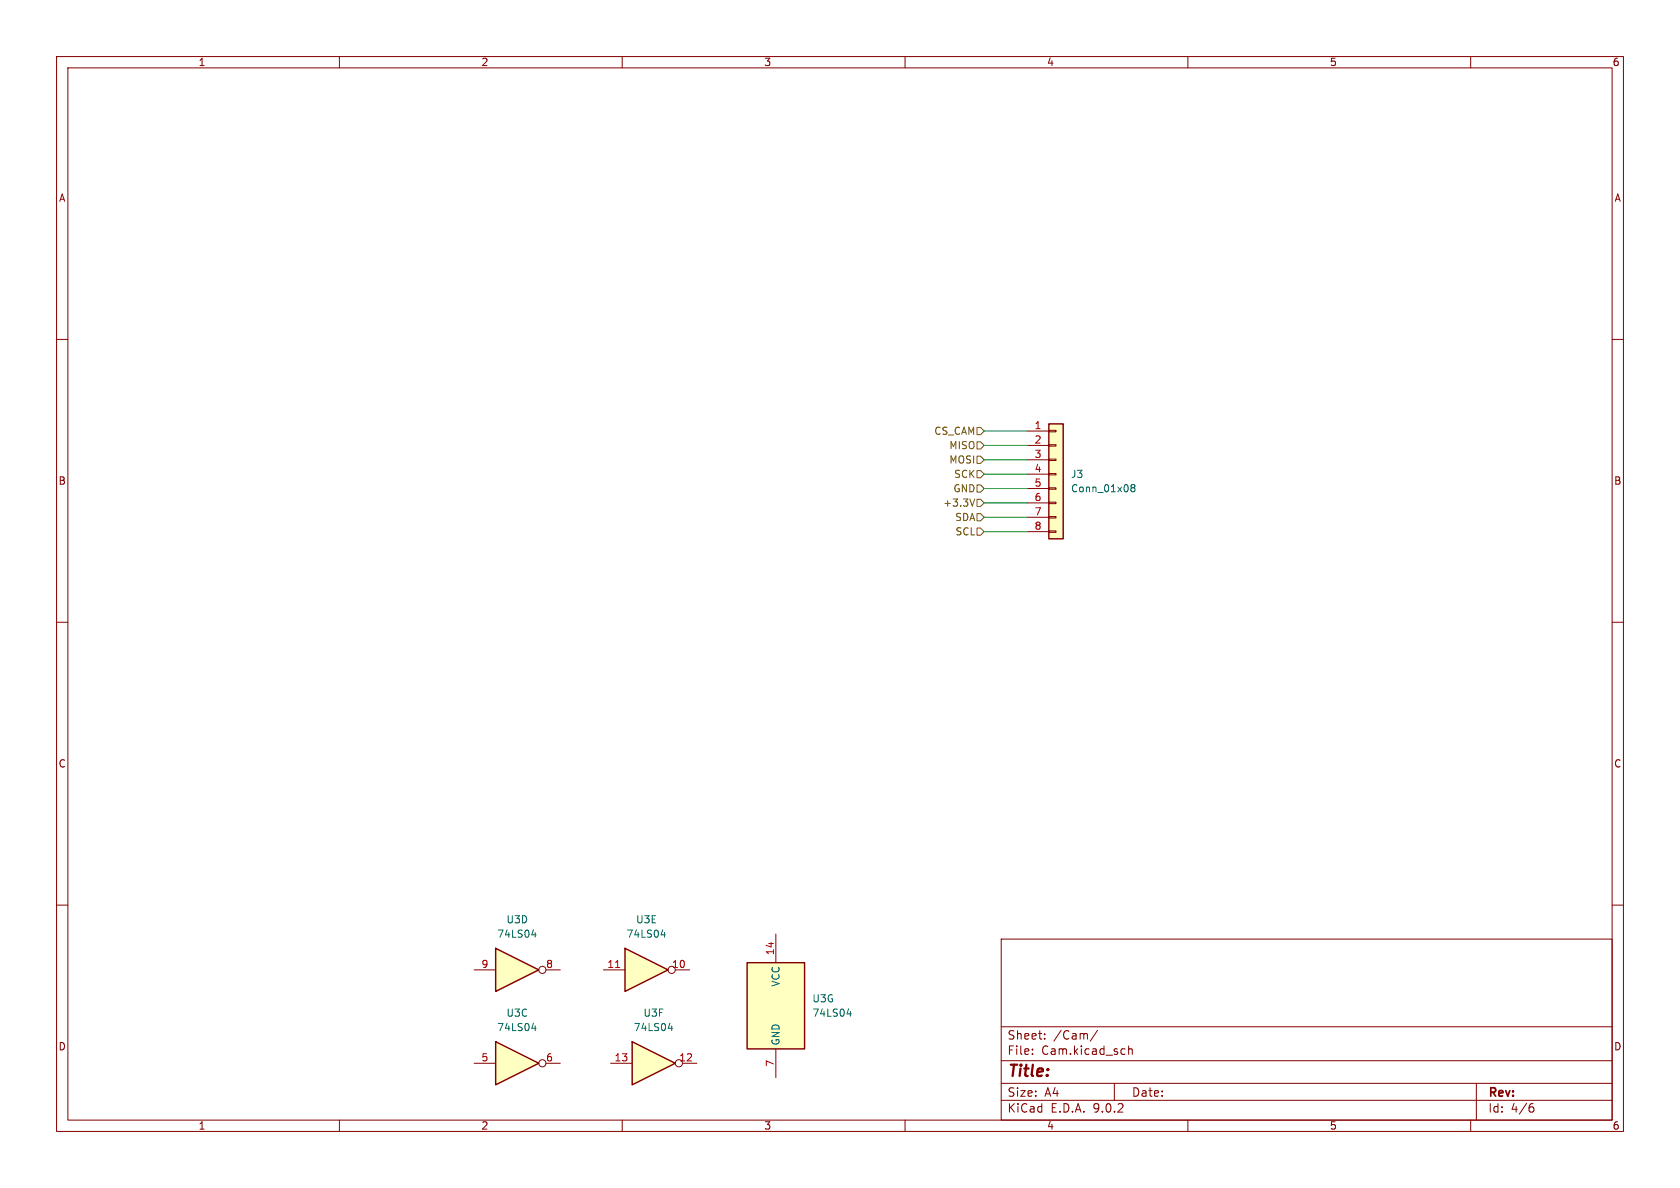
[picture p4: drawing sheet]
<svg xmlns="http://www.w3.org/2000/svg" width="297mm" height="210mm" viewBox="0 0 297 210" stroke-linecap="round" stroke-linejoin="round" font-family="sans-serif">
<g fill="none" stroke="#840000" stroke-width=".18">
<path d="M10 10h277v190h-277zM12 12h273v186h-273zM60 10v2M110 10v2M160 10v2M210 10v2M260 10v2M10 60h2M285 60h2M10 110h2M285 110h2M10 160h2"/>
<path d="M177 166h108v32h-108zM285 160h2M60 198v2M110 198v2M160 198v2M177 194.5h108M177 191.5h108M177 187.5h108M177 181.5h108M182.5 186.3v.1M182.5 185.5v.1M184.7 183.6v.1"/>
<path d="M184.7 182.8v.1M194 182.1l-1.3 2M197 191.5v3M199.5 184.9v1.5M199.5 185.5l.2-.1 .4 .1 .1 .9M210 198v2M260 198v2M261 191.5v6.5M270.6 195.7h.4l.2 .3-.1 .5-.5 .1M271 195.1l-.4 .1"/>
</g>
<path d="M87.6 184.2l7.6 3.8-7.6 3.8z" fill="#ffffc2"/>
<path d="M87.6 184.2l7.6 3.8-7.6 3.8z" fill="none" stroke="#840000" stroke-width=".25"/>
<g fill="none" stroke="#840000" stroke-width=".18">
<path d="M83.8 188h3.8M96.5 188h2.6"/>
<circle cx="95.9" cy="188" r=".63"/>
</g>
<path d="M94 181.8h.8M94.6 181.3v.9" fill="none" stroke="#006464" stroke-width=".18"/>
<path d="M132.1 170.2h10.1v15.2h-10.1z" fill="#ffffc2"/>
<path d="M132.1 170.2h10.1v15.2h-10.1z" fill="none" stroke="#840000" stroke-width=".25"/>
<path d="M137.2 165.1v5.1M137.2 185.4v5.1" fill="none" stroke="#840000" stroke-width=".18"/>
<path d="M149.7 179.2h.8M150.3 178.8v.8" fill="none" stroke="#006464" stroke-width=".18"/>
<path d="M110.5 167.6l7.6 3.9-7.6 3.8z" fill="#ffffc2"/>
<path d="M110.5 167.6l7.6 3.9-7.6 3.8z" fill="none" stroke="#840000" stroke-width=".25"/>
<g fill="none" stroke="#840000" stroke-width=".18">
<path d="M106.7 171.5h3.8M119.4 171.5h2.5"/>
<circle cx="118.7" cy="171.4" r=".63"/>
</g>
<path d="M108.8 171h.8" fill="none" stroke="#a90000" stroke-width=".18"/>
<path d="M116.9 165.3h.8M117.5 164.8v.9" fill="none" stroke="#006464" stroke-width=".18"/>
<path d="M87.6 167.6l7.6 3.9-7.6 3.8z" fill="#ffffc2"/>
<path d="M87.6 167.6l7.6 3.9-7.6 3.8z" fill="none" stroke="#840000" stroke-width=".25"/>
<g fill="none" stroke="#840000" stroke-width=".18">
<path d="M83.8 171.5h3.8M96.5 171.5h2.6"/>
<circle cx="95.9" cy="171.4" r=".63"/>
</g>
<path d="M94 165.3h.8M94.6 164.8v.9" fill="none" stroke="#006464" stroke-width=".18"/>
<path d="M111.8 184.2l7.6 3.8-7.6 3.8z" fill="#ffffc2"/>
<path d="M111.8 184.2l7.6 3.8-7.6 3.8z" fill="none" stroke="#840000" stroke-width=".25"/>
<g fill="none" stroke="#840000" stroke-width=".18">
<path d="M107.9 188h3.9M120.6 188h2.6"/>
<circle cx="120" cy="188" r=".63"/>
</g>
<path d="M118.1 181.8h.8M118.7 181.3v.9" fill="none" stroke="#006464" stroke-width=".18"/>
<path d="M185.4 74.9h2.6v20.4h-2.6z" fill="#ffffc2"/>
<path d="M185.4 74.9h2.6v20.4h-2.6z" fill="none" stroke="#840000" stroke-width=".25"/>
<g fill="none" stroke="#840000" stroke-width=".18">
<path d="M181.6 76.2h3.8M181.6 78.7h3.8M185.4 76.1h1.3v.2h-1.3zM185.4 78.6h1.3v.3h-1.3zM181.6 81.3h3.8M181.6 83.8h3.8M181.6 86.4h3.8M181.6 88.9h3.8M181.6 91.4h3.8M181.6 94h3.8M185.4 81.2h1.3v.2h-1.3zM185.4 83.7h1.3v.2h-1.3z"/>
<path d="M185.4 86.2h1.3v.3h-1.3zM185.4 88.8h1.3v.2h-1.3zM185.4 91.3h1.3v.3h-1.3zM185.4 93.9h1.3v.2h-1.3z"/>
</g>
<path d="M200.2 86.2l-.3-.2 .3-.3h.2l.2 .2-.2 .3M200.2 86.2l-.3 .3 .1 .3 .2 .1h.3l.1-.2v-.2l-.2-.3M200.2 86.2h.2" fill="none" stroke="#006464" stroke-width=".18"/>
<path d="M172.7 75.6h.7l.6 .6-.6 .6h-.7zM172.7 78.1h.7l.6 .6-.6 .7h-.7zM172.3 88.2l-.4 1.3M172.7 83.2h.7l.6 .6-.6 .7h-.7zM172.7 80.6h.7l.6 .7-.6 .6h-.7zM172.7 88.3h.7l.6 .6-.6 .6h-.7zM172.7 85.7h.7l.6 .7-.6 .6h-.7zM172.7 93.3h.7l.6 .7-.6 .6h-.7zM172.7 90.8h.7l.6 .6-.6 .7h-.7z" fill="none" stroke="#725600" stroke-width=".18"/>
<path d="M174 76.2h7.6M174 78.7h7.6M174 81.3h7.6M174 83.8h7.6M174 91.4h7.6M174 86.4h7.6M174 94h7.6M174 88.9h7.6" fill="none" stroke="#009600" stroke-width=".18"/>
<text font-size="2.8" fill="#840000" x="178" y="190.9">Title:</text>
<g font-size="2.1" fill="#840000">
<text x="178" y="184">Sheet:</text>
<text x="186.2" y="184">/Cam/</text>
<text x="178" y="186.7">File:</text>
<text x="184.1" y="186.7">Cam.kicad_sch</text>
<text x="178" y="196.9">KiCad</text>
<text x="178" y="194.1">Size:</text>
<text x="184.7" y="194.1">A4</text>
<text x="185.7" y="196.9">E.D.A.</text>
<text x="193.3" y="196.9">9.0.2</text>
<text x="200" y="194.1">Date:</text>
<text x="263" y="194.3">Rev:</text>
<text x="263" y="196.9">Id:</text>
<text x="267.1" y="196.9">4/6</text>
</g>
<g font-size="1.8" fill="#840000">
<text x="35" y="11.9">1</text>
<text x="85" y="11.9">2</text>
<text x="135" y="11.9">3</text>
<text x="185" y="11.9">4</text>
<text x="235" y="11.9">5</text>
<text x="285" y="11.9">6</text>
<text x="10.3" y="35.9">A</text>
<text x="285.3" y="35.9">A</text>
<text x="10.3" y="85.9">B</text>
<text x="285.3" y="85.9">B</text>
<text x="10.3" y="135.9">C</text>
<text x="285.3" y="135.9">C</text>
<text x="10.3" y="185.9">D</text>
<text x="285.3" y="185.9">D</text>
<text x="35" y="199.9">1</text>
<text x="85" y="199.9">2</text>
<text x="135" y="199.9">3</text>
<text x="185" y="199.9">4</text>
<text x="235" y="199.9">5</text>
<text x="285" y="199.9">6</text>
</g>
<g font-size="1.8" fill="#725600">
<text x="165.1" y="77.1">CS_CAM</text>
<text x="167.7" y="79.6">MISO</text>
<text x="167.7" y="82.1">MOSI</text>
<text x="166.6" y="89.8">+3.3V</text>
<text x="168.5" y="87.2">GND</text>
<text x="168.6" y="84.7">SCK</text>
<text x="168.8" y="92.3">SDA</text>
<text x="168.8" y="94.8">SCL</text>
</g>
<g font-size="1.8" fill="#a90000">
<text x="182.8" y="75.9">1</text>
<text x="182.8" y="78.5">2</text>
<text x="182.8" y="81">3</text>
<text x="182.8" y="83.6">4</text>
<text x="182.8" y="86.1">5</text>
<text x="182.8" y="88.6">6</text>
<text x="182.8" y="91.2">7</text>
<text x="182.8" y="93.7">8</text>
<text x="85" y="171.2">9</text>
<text x="96.4" y="171.2">8</text>
<text x="107.3" y="171.2">11</text>
<text x="118.7" y="171.2">10</text>
<text x="136.9" y="169" transform="rotate(-90 136.9 169)">14</text>
<text x="85" y="187.7">5</text>
<text x="96.4" y="187.7">6</text>
<text x="108.5" y="187.7">13</text>
<text x="120" y="187.7">12</text>
<text x="136.9" y="188.7" transform="rotate(-90 136.9 188.7)">7</text>
</g>
<g font-size="1.8" fill="#006464">
<text x="189.2" y="84.7">J3</text>
<text x="189.2" y="87.2">Conn_01x08</text>
<text x="87.8" y="166">74LS04</text>
<text x="89.4" y="163.4">U3D</text>
<text x="110.7" y="166">74LS04</text>
<text x="112.4" y="163.4">U3E</text>
<text x="89.4" y="179.9">U3C</text>
<text x="113.7" y="179.9">U3F</text>
<text x="138" y="174.5" transform="rotate(-90 138 174.5)">VCC</text>
<text x="143.5" y="177.4">U3G</text>
<text x="143.5" y="179.9">74LS04</text>
<text x="87.8" y="182.5">74LS04</text>
<text x="111.9" y="182.5">74LS04</text>
<text x="138" y="184.9" transform="rotate(-90 138 184.9)">GND</text>
</g>
</svg>
